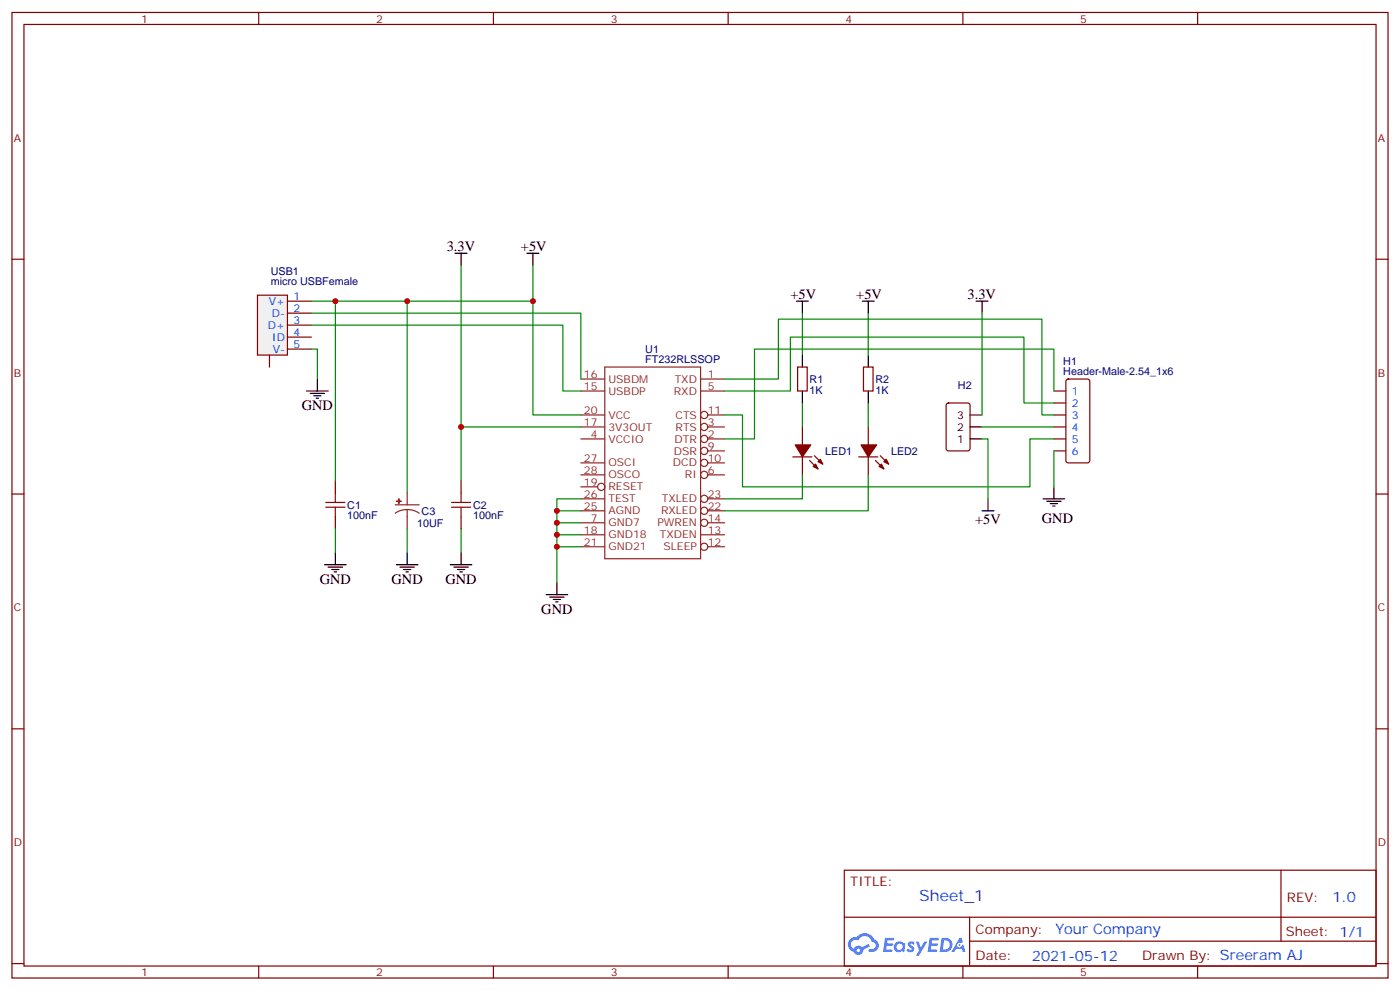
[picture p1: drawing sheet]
<svg xmlns="http://www.w3.org/2000/svg" width="412mm" height="292mm" viewBox="0 0 412 292" stroke-linecap="round" stroke-linejoin="round" font-family="sans-serif">
<g fill="none" stroke="#870000" stroke-width=".35">
<path d="M3.5 3.7h405.4v284.3h-405.4zM7.1 7.2h398.2v277.3h-398.2zM76.2 3.7v3.5M145.3 3.7v3.5M214.5 3.7v3.5M283.6 3.7v3.5M352.8 3.7v3.5M3.5 76.3h3.6M405.3 76.3h3.6M3.5 145.5h3.6M405.3 145.5h3.6M3.5 214.6h3.6"/>
<path d="M405.3 214.6h3.6M248.7 256.3h156.6v28.2h-156.6zM377.3 256.3v20.9M248.7 270.1h156.5M285.6 277.2h119.6M285.6 270.1v14.1M3.5 283.8h3.6M76.2 284.5v3.5M145.3 284.5v3.5M214.5 284.5v3.5M283.6 284.5v3.5M352.8 284.5v3.5"/>
<path d="M405.3 283.8h3.6"/>
</g>
<g fill="#5487ff">
<path d="M267.7 277.4a1.22 1.22 0 0 1 1.7 .3l-.4 .6a.47 .47 0 0 0-.3-.4 .47 .47 0 0 0-.5 .2l.1 .2a1.14 1.14 0 0 1 .8 1.7 1.14 1.14 0 0 1-1.9 0l-.2-.2 .5-.5 .7 .4a.29 .29 0 0 0 .3-.2 .29 .29 0 0 0-.2-.4 1.04 1.04 0 0 1-.6-1.7z"/>
<path d="M260.7 276.2h2.4l.3 .2-.2 .5h-1.8l-.1 .9h1.5l.3 .3-.3 .4h-1.6l-.2 1.1 1.7 .1 .2 .3-.2 .3h-2.6z"/>
<path d="M273.8 276.2h2.4l.3 .2-.1 .5h-1.8l-.2 .9h1.6l.3 .3-.4 .4h-1.6l-.1 1.1 1.7 .1 .2 .3-.2 .3h-2.6z"/>
<path d="M282.6 276.2h.7l.3 1.2-.6 .4a.69 .69 0 0 0-1 .2 .69 .69 0 0 0 .4 1 .69 .69 0 0 0 .9-.6l.5-.3 .6 2.2h-.8l-.2-.9h-1.8l-.5 .9h-.8z"/>
<path d="M269.8 277.3h.8l.6 1.8 1.1-1.8h.9l-2.6 4.2h-.8l.9-1.6z"/>
<path d="M277.4 276.2l-.6 4.1h1.3a2.11 2.11 0 0 0 2.5-2.1 2.11 2.11 0 0 0-2.5-2zM278.1 276.9a1.39 1.39 0 0 1 1.7 1.4 1.39 1.39 0 0 1-1.8 1.3h-.3z"/>
<path d="M263.7 277.8a1.54 1.54 0 0 0-.1 2.2 1.54 1.54 0 0 0 2.2 .1l.6 .2 .3-2.3-.2-.2h-.4a1.49 1.49 0 0 0-2.4 0zM264 278.8a.94 .94 0 0 1 1.8 0 .94 .94 0 0 1-1.8 0z"/>
<path d="M250.4 276.6a2.18 2.18 0 0 0 1.1 3.7 1.44 1.44 0 0 0 1.6 .9 1.44 1.44 0 0 0 1.2-1.5l2-1-.5-.7-1.9 .9a1.47 1.47 0 0 0-2.4 .5 1.39 1.39 0 0 1-.7-2 1.39 1.39 0 0 1 2-.4 2.12 2.12 0 0 1 2.2-1.3 2.12 2.12 0 0 1 1.9 1.7 1.14 1.14 0 0 1 1.1 1.4 1.14 1.14 0 0 1-1.7 .7 .43 .43 0 0 0-.5 .4 .43 .43 0 0 0 .4 .4 1.98 1.98 0 0 0 2.5-1.2 1.98 1.98 0 0 0-1.2-2.5 3.1 3.1 0 0 0-5.3-.7l-.9 .1zM252.3 279.9a.55 .55 0 0 1 1.1 0 .55 .55 0 0 1-1.1 0z"/>
<circle cx="282.6" cy="278.3" r=".26"/>
</g>
<g fill="none" stroke="#8c2424" stroke-width=".35">
<path d="M171.1 111.6h7.1M171.1 115.1h7.1M178.2 108.1h28.2v56.4h-28.2zM206.4 111.6h7M206.4 115.1h7M171.1 136.3h7.1M171.1 139.8h7.1M171.1 125.7h7.1M171.1 129.3h7.1M171.1 122.2h7.1M208.5 136.3h4.9M208.5 139.8h4.9"/>
<path d="M208.5 132.8h4.9M208.5 125.7h4.9M208.5 129.3h4.9M208.5 122.2h4.9M171.1 143.4h4.9M171.1 154h7.1M171.1 157.5h7.1M171.1 150.4h7.1M171.1 146.9h7.1M206.4 157.5h7M208.5 154h4.9M208.5 150.4h4.9"/>
<path d="M208.5 146.9h4.9M171.1 161h7.1M208.5 161h4.9"/>
<circle cx="207.4" cy="132.8" r="1.06"/>
<circle cx="207.4" cy="122.2" r="1.06"/>
<circle cx="207.4" cy="136.3" r="1.06"/>
<circle cx="207.4" cy="139.8" r="1.06"/>
<circle cx="207.4" cy="125.7" r="1.06"/>
<circle cx="207.4" cy="129.3" r="1.06"/>
<circle cx="177.1" cy="143.4" r="1.06"/>
<circle cx="207.4" cy="154" r="1.06"/>
<circle cx="207.4" cy="146.9" r="1.06"/>
<circle cx="207.4" cy="150.4" r="1.06"/>
<circle cx="207.4" cy="161" r="1.06"/>
</g>
<path d="M75.8 86.9h8.9v17.7h-8.9z" fill="#f0f0f0" stroke="#870000" stroke-width=".35"/>
<g fill="none" stroke="#870000" stroke-width=".35">
<path d="M84.7 88.7h7M84.7 92.2h7M84.7 95.7h7M84.7 99.3h7M79.4 104.6v3.5M84.7 102.8h7M234.9 108.1h2.9v7h-2.9zM254.4 108.1h2.8v7h-2.8zM278.9 118.9l.5-.2h5.6l.7 .4 .1 13-.5 .6-5.9 .1-.7-.5v-12.9zM310.4 115.1h3.6M310.4 118.7h3.6M314.2 111.8l.5-.2h5.6l.7 .4v23.6l-.4 .7h-5.9l-.7-.4v-23.6z"/>
<path d="M233.5 134.5h5.7M236.4 125.7v5.3M236.4 134.5v5.3M238.5 135.6l2.4 2.5M239.9 134.2l2.5 2.5M252.9 134.5h5.7M255.8 125.7v5.3M255.8 134.5v5.3M257.9 135.6l2.4 2.5M259.3 134.2l2.5 2.5M310.4 122.2h3.6M310.4 125.7h3.6"/>
<path d="M310.4 129.3h3.6M310.4 132.8h3.6M98.8 141.6v3.5M98.8 152.2v3.5M135.8 141.6v3.5M135.8 152.2v3.5"/>
</g>
<path d="M96 149.4h5.6M96 148h5.6M98.8 145.1v2.9M98.8 149.4v2.8M133 149.4h5.6M133 148h5.6M135.8 145.1v2.9M135.8 149.4v2.8" fill="none" stroke="#a10000" stroke-width=".35"/>
<g fill="#870000" stroke="#870000" stroke-width=".35">
<path d="M239.5 137.4l.7-.7 .7 1.4z"/>
<path d="M240.9 136l.8-.7 .7 1.4z"/>
<path d="M234.2 131h4.6l-2.4 3.5z"/>
<path d="M258.9 137.4l.7-.7 .7 1.4z"/>
<path d="M260.3 136l.8-.7 .7 1.4z"/>
<path d="M253.6 131h4.6l-2.4 3.5z"/>
</g>
<path d="M116.4 148.7h7.1M119.9 150.1l1.9 .2 1.7 .8M119.9 150.1l-1.8 .2-1.7 .8M119.9 145.1v3.6M119.9 150.1v5.6" fill="none" stroke="#8c2424" stroke-width=".35"/>
<g fill="#8c2424" stroke="#8c2424" stroke-width=".35">
<path d="M116.8 147.6h1.4z"/>
<path d="M117.5 146.9v1.4z"/>
</g>
<g fill="none" stroke="#008700" stroke-width=".35">
<path d="M135.8 78.1v63.5M157 78.1v10.6M91.7 88.7h65.3v33.5h14.1M91.7 92.2h79.4v19.4M91.7 95.7h74.1v19.4h5.3M98.8 88.7v52.9M119.9 88.7v56.4M236.4 92.2v12.4M255.8 92.2v12.4M289.3 92.2v30M91.7 102.8h1.8v8.8M213.4 111.6h15.9v-17.6h77.6v28.2h3.5"/>
<path d="M213.4 115.1h19.4v-15.8h68.8v19.4h8.8M236.4 118.7v7M255.8 118.7v7M310.4 115.1v-12.3h-88.2v26.5h-8.8M135.8 125.7h35.3M213.4 122.2h5.3v21.2h84.7v-14.1h7M236.4 139.8v7.1h-23M255.8 139.8v10.6h-42.4M289.3 129.3h1.7v17.6M289.3 125.7h21.1M310.4 132.8v10.6M98.8 155.7v7.1"/>
<path d="M119.9 155.7v7.1M135.8 155.7v7.1M164 150.4h7.1M164 154h7.1M164 157.5h7.1M171.1 146.9h-7.1v14.1h7.1M164 161v10.6"/>
</g>
<g fill="none" stroke="#000" stroke-width=".35">
<path d="M134.1 74.6h3.5M135.8 74.6v3.5M155.2 74.6h3.5M157 74.6v3.5M234.6 88.7h3.5M236.4 88.7v3.5M254 88.7h3.5M255.8 88.7v3.5M287.5 88.7h3.5M289.3 88.7v3.5M90.3 115.1h6.4M91.4 115.9h4.2"/>
<path d="M92.4 116.6h2.1M93.1 117.3h.7M93.5 111.6v3.5M236.4 104.6v3.5M236.4 115.1v3.6M255.8 104.6v3.5M255.8 115.1v3.6M285.8 122.2h3.5M285.8 129.3h3.5M285.8 125.7h3.5M289.3 150.4h3.5M291 146.9v3.5"/>
<path d="M307.3 146.9h6.3M308.3 147.6h4.3M309.4 148.3h2.1M310.1 149h.7M310.4 143.4v3.5M95.6 166.3h6.4M96.7 167h4.2M97.7 167.7h2.1M98.4 168.4h.7M98.8 162.8v3.5M116.8 166.3h6.3M117.8 167h4.3"/>
<path d="M118.9 167.7h2.1M119.6 168.4h.7M119.9 162.8v3.5M132.6 166.3h6.4M133.7 167h4.2M134.8 167.7h2.1M135.5 168.4h.7M135.8 162.8v3.5M160.9 175.1h6.3M161.9 175.8h4.3M163 176.5h2.1M163.7 177.2h.7"/>
<path d="M164 171.6v3.5"/>
</g>
<g fill="#c00">
<circle cx="164" cy="150.4" r=".88"/>
<circle cx="164" cy="154" r=".88"/>
<circle cx="164" cy="157.5" r=".88"/>
<circle cx="98.8" cy="88.7" r=".88"/>
<circle cx="119.9" cy="88.7" r=".88"/>
<circle cx="135.8" cy="125.7" r=".88"/>
<circle cx="157" cy="88.7" r=".88"/>
<circle cx="164" cy="161" r=".88"/>
</g>
<text font-size="4.6" fill="#00f" x="270.8" y="265.3">Sheet_1</text>
<g font-size="4.2">
<text x="131.6" y="73.9">3.3V</text>
<text x="153.5" y="73.9">+5V</text>
<text x="232.8" y="88">+5V</text>
<text x="252.2" y="88">+5V</text>
<text x="285" y="88">3.3V</text>
<text x="88.9" y="120.8">GND</text>
<text x="287.2" y="154.2">+5V</text>
<text x="306.9" y="154">GND</text>
<text x="94.2" y="171.9">GND</text>
<text x="115.4" y="171.9">GND</text>
<text x="131.2" y="171.9">GND</text>
<text x="159.5" y="180.8">GND</text>
</g>
<g font-size="4.2" fill="#00f">
<text x="392.5" y="265.5">1.0</text>
<text x="310.9" y="275.1">Your Company</text>
<text x="304" y="282.9">2021-05-12</text>
</g>
<g font-size="3.9" fill="#800">
<text x="250.5" y="260.8">TITLE:</text>
<text x="379.1" y="265.5">REV:</text>
<text x="287.4" y="275">Company:</text>
<text x="378.7" y="275.7">Sheet: 1/1</text>
<text x="287.4" y="282.7">Date:</text>
<text x="336.4" y="282.8">Drawn By: Sreeram AJ</text>
</g>
<g font-size="3.2" fill="#800">
<text x="41.6" y="6.7">1</text>
<text x="110.8" y="6.7">2</text>
<text x="179.9" y="6.7">3</text>
<text x="249.1" y="6.7">4</text>
<text x="318.2" y="6.7">5</text>
<text x="4.1" y="41.8">A</text>
<text x="405.9" y="41.8">A</text>
<text x="4.1" y="110.9">B</text>
<text x="405.9" y="110.9">B</text>
<text x="4.1" y="180.1">C</text>
<text x="405.9" y="180.1">C</text>
<text x="4.1" y="249.2">D</text>
<text x="405.9" y="249.2">D</text>
<text x="41.6" y="287.5">1</text>
<text x="110.8" y="287.5">2</text>
<text x="179.9" y="287.5">3</text>
<text x="249.1" y="287.5">4</text>
<text x="318.2" y="287.5">5</text>
</g>
<g font-size="3.2" fill="#000080">
<text x="79.8" y="83.9">micro USBFemale</text>
<text x="79.8" y="80.9">USB1</text>
<text x="190.1" y="106.8">FT232RLSSOP</text>
<text x="190.1" y="103.8">U1</text>
<text x="313.2" y="107.5">H1</text>
<text x="238.5" y="112.9">R1</text>
<text x="257.9" y="112.9">R2</text>
<text x="313.2" y="110.6">Header-Male-2.54_1x6</text>
<text x="238.5" y="115.9">1K</text>
<text x="257.9" y="115.9">1K</text>
<text x="282.2" y="114.6">H2</text>
<text x="243.1" y="134">LED1</text>
<text x="262.5" y="134">LED2</text>
<text x="102.3" y="149.9">C1</text>
<text x="139.4" y="149.9">C2</text>
<text x="102.3" y="153">100nF</text>
<text x="122.9" y="155.2">10UF</text>
<text x="124.2" y="151.7">C3</text>
<text x="139.3" y="153">100nF</text>
</g>
<g font-size="3.2" fill="#00f">
<text x="79.2" y="89.7">V+</text>
<text x="86.4" y="88.3">1</text>
<text x="80.1" y="93.3">D-</text>
<text x="86.4" y="91.9">2</text>
<text x="86.4" y="95.4">3</text>
<text x="78.9" y="96.8">D+</text>
<text x="80.2" y="100.3">ID</text>
<text x="86.4" y="98.9">4</text>
<text x="80.4" y="103.9">V-</text>
<text x="86.4" y="102.4">5</text>
<text x="315.7" y="116.2">1</text>
<text x="315.7" y="119.7">2</text>
<text x="315.7" y="123.3">3</text>
<text x="315.7" y="126.8">4</text>
<text x="315.7" y="130.3">5</text>
<text x="315.7" y="133.8">6</text>
</g>
<g font-size="3.2" fill="#8d2323">
<text x="172" y="111.3">16</text>
<text x="179.2" y="112.7">USBDM</text>
<text x="198.7" y="112.7">TXD</text>
<text x="208.5" y="111.3">1</text>
<text x="172" y="114.8">15</text>
<text x="179.2" y="116.2">USBDP</text>
<text x="198.5" y="116.2">RXD</text>
<text x="208.5" y="114.8">5</text>
<text x="172" y="125.4">17</text>
<text x="172" y="121.8">20</text>
<text x="179.2" y="123.3">VCC</text>
<text x="199" y="123.3">CTS</text>
<text x="208.5" y="125.4">3</text>
<text x="208.5" y="121.8">11</text>
<text x="174" y="128.9">4</text>
<text x="179.2" y="126.8">3V3OUT</text>
<text x="179.2" y="130.3">VCCIO</text>
<text x="198.7" y="130.3">DTR</text>
<text x="199" y="126.8">RTS</text>
<text x="208.5" y="128.9">2</text>
<text x="172" y="136">27</text>
<text x="179.2" y="137.4">OSCI</text>
<text x="198.2" y="137.4">DCD</text>
<text x="198.5" y="133.8">DSR</text>
<text x="208.5" y="132.4">9</text>
<text x="208.5" y="136">10</text>
<text x="172" y="143">19</text>
<text x="172" y="139.5">28</text>
<text x="179.2" y="140.9">OSCO</text>
<text x="201.8" y="140.9">RI</text>
<text x="208.5" y="139.5">6</text>
<text x="172" y="146.5">26</text>
<text x="179.2" y="144.4">RESET</text>
<text x="179.2" y="148">TEST</text>
<text x="195" y="148">TXLED</text>
<text x="208.5" y="146.5">23</text>
<text x="172" y="150.1">25</text>
<text x="174" y="153.6">7</text>
<text x="179.2" y="155">GND7</text>
<text x="179.2" y="151.5">AGND</text>
<text x="193.7" y="155">PWREN</text>
<text x="194.7" y="151.5">RXLED</text>
<text x="208.5" y="150.1">22</text>
<text x="208.5" y="153.6">14</text>
<text x="172" y="157.1">18</text>
<text x="172" y="160.7">21</text>
<text x="179.2" y="158.5">GND18</text>
<text x="194.4" y="158.5">TXDEN</text>
<text x="208.5" y="157.1">13</text>
<text x="208.5" y="160.7">12</text>
<text x="179.2" y="162.1">GND21</text>
<text x="195.5" y="162.1">SLEEP</text>
</g>
<g font-size="3.2">
<text x="282" y="123.3">3</text>
<text x="282" y="130.3">1</text>
<text x="282" y="126.8">2</text>
</g>
</svg>
